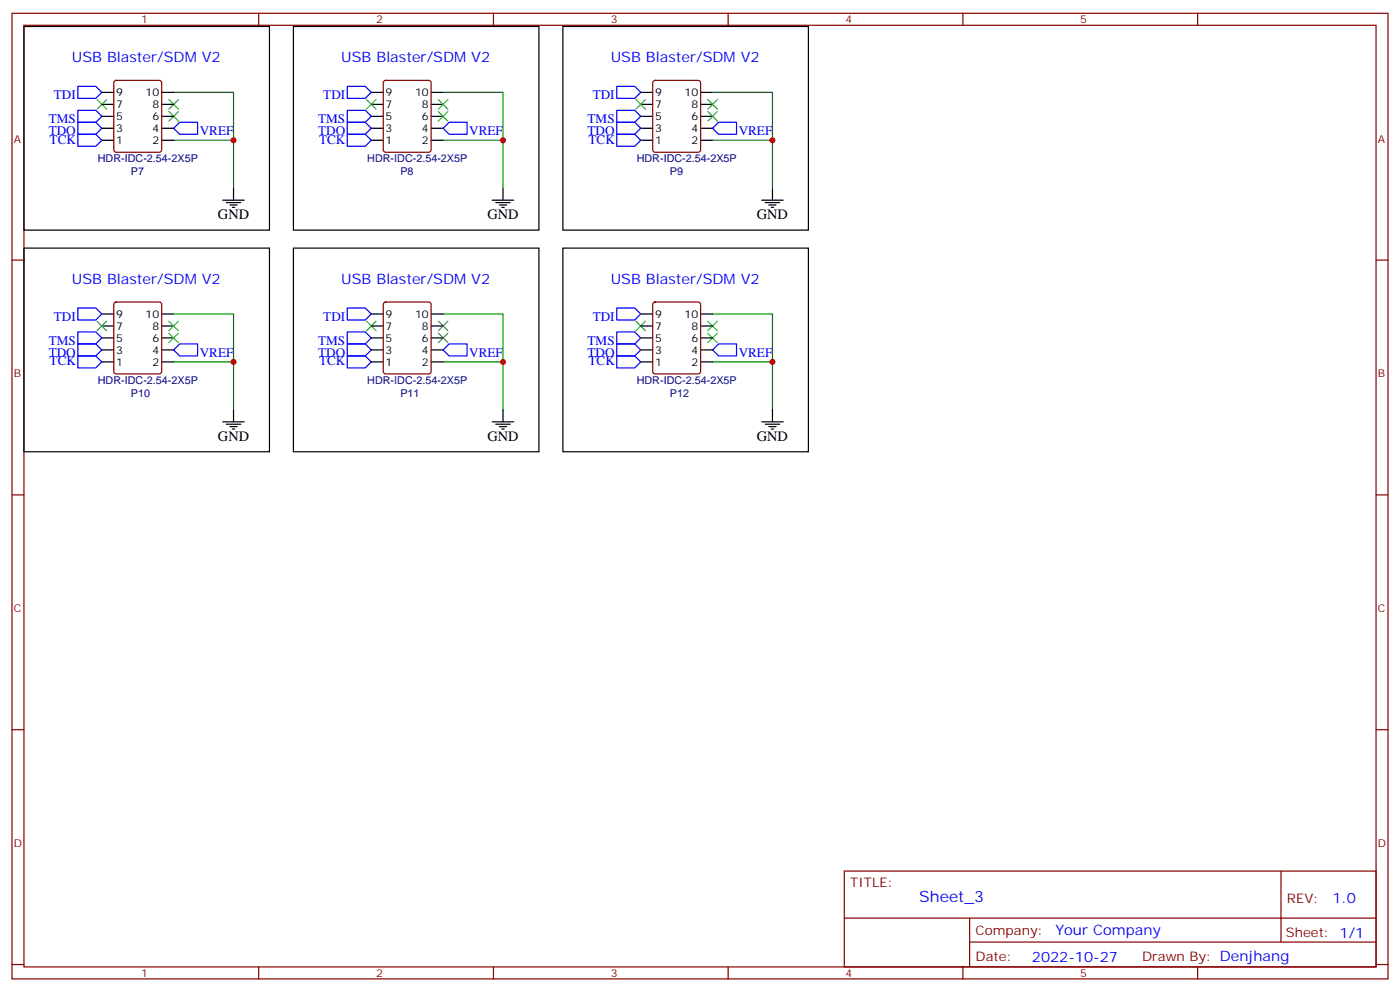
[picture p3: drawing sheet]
<svg xmlns="http://www.w3.org/2000/svg" width="412mm" height="292mm" viewBox="0 0 412 292" stroke-linecap="round" stroke-linejoin="round" font-family="sans-serif">
<g fill="none" stroke="#870000" stroke-width=".35">
<path d="M3.5 3.9h405.4v284.4h-405.4zM7.1 7.4h398.2v277.3h-398.2zM76.2 3.9v3.5M145.3 3.9v3.5M214.5 3.9v3.5M283.6 3.9v3.5M352.8 3.9v3.5M33.7 23.9l.5-.2h12.7l.7 .4v20l-.4 .7h-13l-.6-.4-.1-20zM113.1 23.9l.5-.2h12.7l.6 .4 .1 20-.5 .7h-12.9l-.7-.4v-20zM192.5 23.9l.5-.2h12.7l.6 .4 .1 20-.5 .7h-12.9l-.7-.4v-20zM3.5 76.6h3.6M405.3 76.6h3.6"/>
<path d="M33.7 89.1l.5-.2h12.7l.7 .5v20l-.4 .6-13 .1-.6-.5-.1-20zM113.1 89.1l.5-.2h12.7l.6 .5 .1 20-.5 .6-12.9 .1-.7-.5v-20zM192.5 89.1l.5-.2h12.7l.6 .5 .1 20-.5 .6-12.9 .1-.7-.5v-20zM3.5 145.7h3.6M405.3 145.7h3.6M3.5 214.9h3.6M405.3 214.9h3.6M248.7 256.5h156.6v28.2h-156.6zM377.3 256.5v20.9M248.7 270.4h156.5M285.6 277.4h119.6M285.6 270.4v14.1"/>
<path d="M3.5 284h3.6M76.2 284.7v3.6M145.3 284.7v3.6M214.5 284.7v3.6M283.6 284.7v3.6M352.8 284.7v3.6M405.3 284h3.6"/>
</g>
<g fill="none" stroke="#000" stroke-width=".35">
<path d="M7.1 7.8h72.3v60h-72.3zM86.4 7.8h72.3v60h-72.3zM165.8 7.8h72.3v60h-72.3zM30 37.8h3.5M30 34.3h3.5M30 30.7h3.5M30 27.2h3.5M47.6 37.8h3.6M47.6 34.3h3.6M47.6 30.7h3.6M47.6 27.2h3.6M109.4 37.8h3.5"/>
<path d="M109.4 34.3h3.5M109.4 30.7h3.5M109.4 27.2h3.5M127 37.8h3.5M127 34.3h3.5M127 30.7h3.5M127 27.2h3.5M188.7 37.8h3.6M188.7 34.3h3.6M188.7 30.7h3.6M188.7 27.2h3.6M206.4 37.8h3.5"/>
<path d="M206.4 34.3h3.5M206.4 30.7h3.5M206.4 27.2h3.5M30 41.3h3.5M47.6 41.3h3.6M65.6 58.9h6.4M66.7 59.7h4.2M68.8 55.4v3.5M109.4 41.3h3.5M127 41.3h3.5M145 58.9h6.3M146 59.7h4.3"/>
<path d="M148.2 55.4v3.5M188.7 41.3h3.6M206.4 41.3h3.5M224.4 58.9h6.3M225.4 59.7h4.3M227.5 55.4v3.5M7.1 73.1h72.3v59.9h-72.3zM67.7 60.4h2.1M68.4 61.1h.7M86.4 73.1h72.3v59.9h-72.3zM147.1 60.4h2.1M147.8 61.1h.7"/>
<path d="M165.8 73.1h72.3v59.9h-72.3zM226.5 60.4h2.1M227.2 61.1h.7M30 99.5h3.5M30 96h3.5M30 92.5h3.5M47.6 99.5h3.6M47.6 96h3.6M47.6 92.5h3.6M109.4 99.5h3.5M109.4 96h3.5M109.4 92.5h3.5"/>
<path d="M127 99.5h3.5M127 96h3.5M127 92.5h3.5M188.7 99.5h3.6M188.7 96h3.6M188.7 92.5h3.6M206.4 99.5h3.5M206.4 96h3.5M206.4 92.5h3.5M30 106.6h3.5M30 103h3.5M47.6 106.6h3.6"/>
<path d="M47.6 103h3.6M109.4 106.6h3.5M109.4 103h3.5M127 106.6h3.5M127 103h3.5M188.7 106.6h3.6M188.7 103h3.6M206.4 106.6h3.5M206.4 103h3.5M65.6 124.2h6.4M66.7 124.9h4.2M67.7 125.6h2.1"/>
<path d="M68.4 126.3h.7M68.8 120.7v3.5M145 124.2h6.3M146 124.9h4.3M147.1 125.6h2.1M147.8 126.3h.7M148.2 120.7v3.5M224.4 124.2h6.3M225.4 124.9h4.3M226.5 125.6h2.1M227.2 126.3h.7M227.5 120.7v3.5"/>
</g>
<g fill="none" stroke="#00f" stroke-width=".35">
<path d="M22.9 25.4h5.3l1.8 1.8-1.8 1.8h-5.3zM22.9 32.5h5.3l1.8 1.8-1.8 1.7h-5.3zM22.9 36h5.3l1.8 1.8-1.8 1.7h-5.3zM22.9 39.5h5.3l1.8 1.8-1.8 1.8h-5.3zM52.9 36h5.3v3.5h-5.3l-1.7-1.7zM102.3 39.5h5.3l1.8 1.8-1.8 1.8h-5.3zM102.3 36h5.3l1.8 1.8-1.8 1.7h-5.3zM102.3 32.5h5.3l1.8 1.8-1.8 1.7h-5.3zM102.3 25.4h5.3l1.8 1.8-1.8 1.8h-5.3zM132.3 36h5.3v3.5h-5.3l-1.8-1.7zM181.7 39.5h5.3l1.7 1.8-1.7 1.8h-5.3zM181.7 36h5.3l1.7 1.8-1.7 1.7h-5.3z"/>
<path d="M181.7 32.5h5.3l1.7 1.8-1.7 1.7h-5.3zM181.7 25.4h5.3l1.7 1.8-1.7 1.8h-5.3zM211.7 36h5.3v3.5h-5.3l-1.8-1.7zM22.9 97.8h5.3l1.8 1.7-1.8 1.8h-5.3zM22.9 90.7h5.3l1.8 1.8-1.8 1.7h-5.3zM102.3 90.7h5.3l1.8 1.8-1.8 1.7h-5.3zM102.3 97.8h5.3l1.8 1.7-1.8 1.8h-5.3zM181.7 90.7h5.3l1.7 1.8-1.7 1.7h-5.3zM181.7 97.8h5.3l1.7 1.7-1.7 1.8h-5.3zM22.9 104.8h5.3l1.8 1.8-1.8 1.7h-5.3zM22.9 101.3h5.3l1.8 1.7-1.8 1.8h-5.3zM52.9 101.3h5.3v3.5h-5.3l-1.7-1.8z"/>
<path d="M102.3 101.3h5.3l1.8 1.7-1.8 1.8h-5.3zM102.3 104.8h5.3l1.8 1.8-1.8 1.7h-5.3zM132.3 101.3h5.3v3.5h-5.3l-1.8-1.8zM181.7 101.3h5.3l1.7 1.7-1.7 1.8h-5.3zM181.7 104.8h5.3l1.7 1.8-1.7 1.7h-5.3zM211.7 101.3h5.3v3.5h-5.3l-1.8-1.8z"/>
</g>
<g fill="none" stroke="#3c3" stroke-width=".35">
<path d="M28.6 29.3l2.8 2.8M31.4 29.3l-2.8 2.8M49.7 29.3l2.9 2.8M49.7 32.8l2.9 2.9M52.6 29.3l-2.9 2.8M52.6 32.8l-2.9 2.9M107.9 29.3l2.9 2.8M110.8 29.3l-2.9 2.8M129.1 32.8l2.8 2.9M129.1 29.3l2.8 2.8M131.9 32.8l-2.8 2.9M131.9 29.3l-2.8 2.8"/>
<path d="M187.3 29.3l2.8 2.8M190.1 29.3l-2.8 2.8M208.5 32.8l2.8 2.9M208.5 29.3l2.8 2.8M211.3 32.8l-2.8 2.9M211.3 29.3l-2.8 2.8M28.6 94.6l2.8 2.8M31.4 94.6l-2.8 2.8M49.7 98.1l2.9 2.8M49.7 94.6l2.9 2.8M52.6 98.1l-2.9 2.8M52.6 94.6l-2.9 2.8"/>
<path d="M107.9 94.6l2.9 2.8M110.8 94.6l-2.9 2.8M129.1 94.6l2.8 2.8M129.1 98.1l2.8 2.8M131.9 94.6l-2.8 2.8M131.9 98.1l-2.8 2.8M187.3 94.6l2.8 2.8M190.1 94.6l-2.8 2.8M208.5 94.6l2.8 2.8M208.5 98.1l2.8 2.8M211.3 94.6l-2.8 2.8M211.3 98.1l-2.8 2.8"/>
</g>
<path d="M51.2 27.2h17.6v28.2M130.5 27.2h17.7v28.2M209.9 27.2h17.6v28.2M51.2 41.3h17.6M130.5 41.3h17.7M209.9 41.3h17.6M51.2 92.5h17.6v28.2M130.5 92.5h17.7v28.2M209.9 92.5h17.6v28.2M51.2 106.6h17.6M130.5 106.6h17.7M209.9 106.6h17.6" fill="none" stroke="#008700" stroke-width=".35"/>
<g fill="#c00">
<circle cx="227.5" cy="41.3" r=".88"/>
<circle cx="148.2" cy="41.3" r=".88"/>
<circle cx="68.8" cy="41.3" r=".88"/>
<circle cx="68.8" cy="106.6" r=".88"/>
<circle cx="148.2" cy="106.6" r=".88"/>
<circle cx="227.5" cy="106.6" r=".88"/>
</g>
<text font-size="4.6" fill="#00f" x="270.8" y="265.5">Sheet_3</text>
<g font-size="4.2" fill="#00f">
<text x="21.2" y="18.4">USB Blaster/SDM V2</text>
<text x="100.5" y="18.4">USB Blaster/SDM V2</text>
<text x="179.9" y="18.4">USB Blaster/SDM V2</text>
<text x="21.2" y="83.6">USB Blaster/SDM V2</text>
<text x="100.5" y="83.6">USB Blaster/SDM V2</text>
<text x="179.9" y="83.6">USB Blaster/SDM V2</text>
<text x="392.5" y="265.8">1.0</text>
<text x="310.9" y="275.3">Your Company</text>
<text x="304" y="283.1">2022-10-27</text>
</g>
<g font-size="4.2">
<text x="64.2" y="64.6">GND</text>
<text x="143.6" y="64.6">GND</text>
<text x="223" y="64.6">GND</text>
<text x="64.2" y="129.9">GND</text>
<text x="143.6" y="129.9">GND</text>
<text x="223" y="129.9">GND</text>
</g>
<g font-size="3.9" fill="#00f">
<text x="15.9" y="29.3">TDI</text>
<text x="95.2" y="29.3">TDI</text>
<text x="174.6" y="29.3">TDI</text>
<text x="14.3" y="36.3">TMS</text>
<text x="14.3" y="39.9">TDO</text>
<text x="58.8" y="39.9">VREF</text>
<text x="93.7" y="39.9">TDO</text>
<text x="93.7" y="36.3">TMS</text>
<text x="138.2" y="39.9">VREF</text>
<text x="173.1" y="39.9">TDO</text>
<text x="173.1" y="36.3">TMS</text>
<text x="217.6" y="39.9">VREF</text>
<text x="14.6" y="42.3">TCK</text>
<text x="94" y="42.3">TCK</text>
<text x="173.4" y="42.3">TCK</text>
<text x="15.9" y="94.5">TDI</text>
<text x="95.2" y="94.5">TDI</text>
<text x="174.6" y="94.5">TDI</text>
<text x="14.3" y="101.6">TMS</text>
<text x="93.7" y="101.6">TMS</text>
<text x="173.1" y="101.6">TMS</text>
<text x="14.3" y="105.1">TDO</text>
<text x="14.6" y="107.5">TCK</text>
<text x="58.8" y="105.1">VREF</text>
<text x="93.7" y="105.1">TDO</text>
<text x="94" y="107.5">TCK</text>
<text x="138.2" y="105.1">VREF</text>
<text x="173.1" y="105.1">TDO</text>
<text x="173.4" y="107.5">TCK</text>
<text x="217.6" y="105.1">VREF</text>
</g>
<g font-size="3.9" fill="#800">
<text x="250.5" y="261.1">TITLE:</text>
<text x="379.1" y="265.8">REV:</text>
<text x="287.4" y="275.3">Company:</text>
<text x="378.7" y="275.9">Sheet: 1/1</text>
<text x="287.4" y="283">Date:</text>
<text x="336.4" y="283.1">Drawn By: Denjhang</text>
</g>
<g font-size="3.2" fill="#800">
<text x="41.6" y="6.9">1</text>
<text x="110.8" y="6.9">2</text>
<text x="179.9" y="6.9">3</text>
<text x="249.1" y="6.9">4</text>
<text x="318.2" y="6.9">5</text>
<text x="4.1" y="42">A</text>
<text x="405.9" y="42">A</text>
<text x="4.1" y="111.2">B</text>
<text x="405.9" y="111.2">B</text>
<text x="4.1" y="180.3">C</text>
<text x="405.9" y="180.3">C</text>
<text x="4.1" y="249.4">D</text>
<text x="405.9" y="249.4">D</text>
<text x="41.6" y="287.7">1</text>
<text x="110.8" y="287.7">2</text>
<text x="179.9" y="287.7">3</text>
<text x="249.1" y="287.7">4</text>
<text x="318.2" y="287.7">5</text>
</g>
<g font-size="3.2">
<text x="34.2" y="28.3">9</text>
<text x="42.9" y="28.3">10</text>
<text x="113.6" y="28.3">9</text>
<text x="122.3" y="28.3">10</text>
<text x="193" y="28.3">9</text>
<text x="201.6" y="28.3">10</text>
<text x="34.2" y="35.3">5</text>
<text x="34.2" y="31.8">7</text>
<text x="44.9" y="35.3">6</text>
<text x="44.9" y="31.8">8</text>
<text x="113.6" y="35.3">5</text>
<text x="113.6" y="31.8">7</text>
<text x="124.3" y="35.3">6</text>
<text x="124.3" y="31.8">8</text>
<text x="193" y="35.3">5</text>
<text x="193" y="31.8">7</text>
<text x="203.7" y="35.3">6</text>
<text x="203.7" y="31.8">8</text>
<text x="34.2" y="38.8">3</text>
<text x="44.9" y="38.8">4</text>
<text x="113.6" y="38.8">3</text>
<text x="124.3" y="38.8">4</text>
<text x="193" y="38.8">3</text>
<text x="203.7" y="38.8">4</text>
<text x="34.2" y="42.4">1</text>
<text x="44.9" y="42.4">2</text>
<text x="113.6" y="42.4">1</text>
<text x="124.3" y="42.4">2</text>
<text x="193" y="42.4">1</text>
<text x="203.7" y="42.4">2</text>
<text x="34.2" y="93.5">9</text>
<text x="42.9" y="93.5">10</text>
<text x="113.6" y="93.5">9</text>
<text x="122.3" y="93.5">10</text>
<text x="193" y="93.5">9</text>
<text x="201.6" y="93.5">10</text>
<text x="34.2" y="100.6">5</text>
<text x="34.2" y="97">7</text>
<text x="44.9" y="100.6">6</text>
<text x="44.9" y="97">8</text>
<text x="113.6" y="100.6">5</text>
<text x="113.6" y="97">7</text>
<text x="124.3" y="100.6">6</text>
<text x="124.3" y="97">8</text>
<text x="193" y="100.6">5</text>
<text x="193" y="97">7</text>
<text x="203.7" y="100.6">6</text>
<text x="203.7" y="97">8</text>
<text x="34.2" y="107.6">1</text>
<text x="34.2" y="104.1">3</text>
<text x="44.9" y="107.6">2</text>
<text x="44.9" y="104.1">4</text>
<text x="113.6" y="107.6">1</text>
<text x="113.6" y="104.1">3</text>
<text x="124.3" y="107.6">2</text>
<text x="124.3" y="104.1">4</text>
<text x="193" y="107.6">1</text>
<text x="193" y="104.1">3</text>
<text x="203.7" y="107.6">2</text>
<text x="203.7" y="104.1">4</text>
</g>
<g font-size="3.2" fill="#000080">
<text x="28.8" y="47.7">HDR-IDC-2.54-2X5P</text>
<text x="108.2" y="47.7">HDR-IDC-2.54-2X5P</text>
<text x="187.6" y="47.7">HDR-IDC-2.54-2X5P</text>
<text x="38.6" y="51.6">P7</text>
<text x="117.9" y="51.6">P8</text>
<text x="197.3" y="51.6">P9</text>
<text x="28.8" y="113">HDR-IDC-2.54-2X5P</text>
<text x="108.2" y="113">HDR-IDC-2.54-2X5P</text>
<text x="187.6" y="113">HDR-IDC-2.54-2X5P</text>
<text x="38.6" y="116.8">P10</text>
<text x="117.9" y="116.8">P11</text>
<text x="197.3" y="116.8">P12</text>
</g>
</svg>
